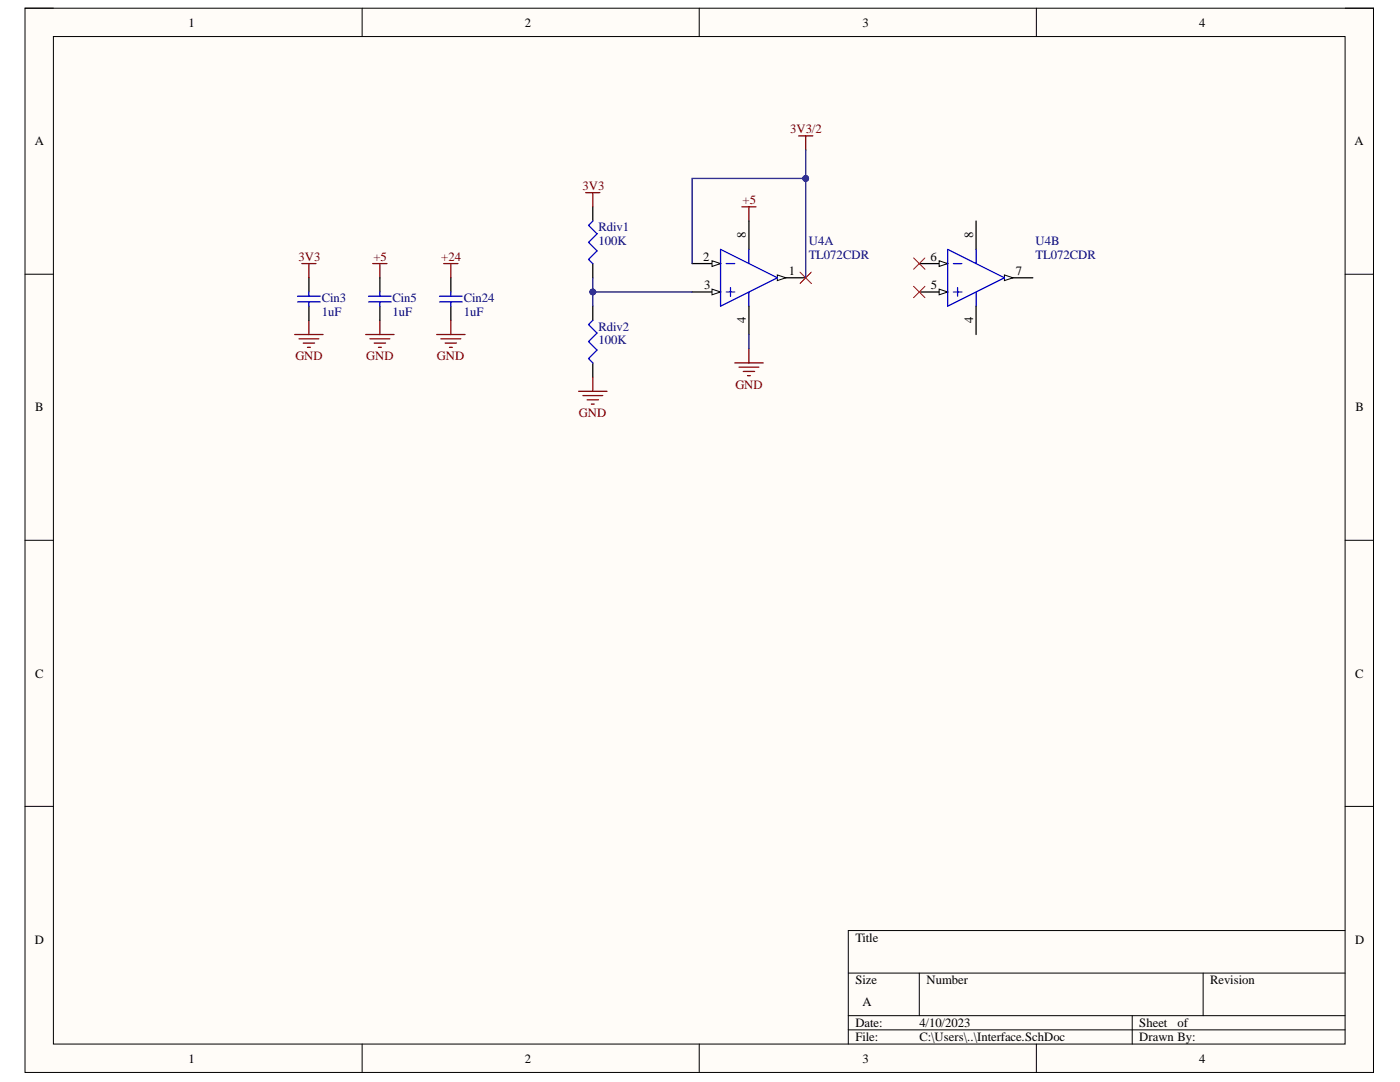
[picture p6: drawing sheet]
<svg xmlns="http://www.w3.org/2000/svg" width="279mm" height="216mm" viewBox="0 0 279 216" stroke-linecap="round" stroke-linejoin="round" font-family="sans-serif">
<path d="M5 1.6h269.1v212.4h-269.1z" fill-rule="evenodd" fill="#fffcf8"/>
<path d="M5 1.6h269.1v212.4h-269.1z" fill="none" stroke="#000" stroke-width=".2"/>
<path d="M10.7 7.3h257.7v201h-257.7z" fill-rule="evenodd" fill="#fffcf8"/>
<g fill="none" stroke="#000" stroke-width=".2">
<path d="M5 1.6h5.7M10.7 7.3h257.7v201h-257.7zM72.3 1.6v5.7M139.6 1.6v5.7M206.8 1.6v5.7M268.4 1.6h5.7v5.7M5 54.7h5.7M268.4 54.7h5.7M5 107.8h5.7M268.4 107.8h5.7M5 160.9h5.7M268.4 160.9h5.7"/>
<path d="M169.3 194.2h99.1M183.5 194.2v8.5M240.1 194.2v8.5M268.4 185.7h-99.1v22.6M72.3 208.3v5.7M139.6 208.3v5.7M169.3 202.7h99.1M169.3 205.5h99.1M206.8 208.3v5.7M226 202.7v5.6M274.1 208.3v5.7"/>
</g>
<g fill="none" stroke="#800000" stroke-width=".25">
<path d="M116.9 38.4h2.8M118.3 38.4v2.9M159.4 27.1h2.8M160.8 27.1v2.8M60.2 52.6h2.9M61.6 52.6v2.8M74.4 52.6h2.8M75.8 52.6v2.8M148.1 41.3h2.8M149.5 41.3v2.8M58.8 66.8h5.7M59.7 67.6h3.9"/>
<path d="M60.5 68.5h2.3M61.4 69.3h.5M61.6 63.9v2.9M73 66.8h5.6M73.8 67.6h4M74.7 68.5h2.2M75.5 69.3h.6M75.8 63.9v2.9M115.5 78.1h5.6M116.3 78.9h4M117.2 79.8h2.2M118.3 75.2v2.9"/>
<path d="M146.6 72.4h5.7M147.5 73.3h4M148.3 74.1h2.3M149.2 75h.5M149.5 69.6v2.8M118 80.6h.6"/>
</g>
<path d="M61.6 55.4v2.9M75.8 55.4v2.9M118.3 41.3v2.8M118.3 52.6v2.8M155.1 55.4h5.7M61.6 61.1v2.8M75.8 61.1v2.8M118.3 61.1v2.8M118.3 72.4v2.8" fill="none" stroke="#000" stroke-width=".25"/>
<path d="M59.4 59.1h4.5M61.6 58.3v.8M73.5 59.1h4.6M75.8 58.3v.8M118.3 44.1l-.8 .9 1.7 1.7-1.7 1.7 1.7 1.6-1.7 1.7 .8 .9M59.4 60.2h4.5M61.6 60.2v.9M73.5 60.2h4.6M75.8 60.2v.9M118.3 63.9l-.8 .9 1.7 1.7-1.7 1.7 1.7 1.7-1.7 1.7 .8 .8" fill="none" stroke="#00f" stroke-width=".25"/>
<path d="M155.1 54.9l1.7 .5-1.7 .6z" fill="#f8fcff"/>
<path d="M155.1 54.9l1.7 .5-1.7 .6z" fill="none" stroke="#000" stroke-width=".2"/>
<path d="M138.1 52.6h5.7" fill="none" stroke="#000" stroke-width=".25"/>
<path d="M142.1 52l1.7 .6-1.7 .6z" fill="#f8fcff"/>
<path d="M142.1 52l1.7 .6-1.7 .6z" fill="none" stroke="#000" stroke-width=".2"/>
<path d="M138.1 58.3h5.7" fill="none" stroke="#000" stroke-width=".25"/>
<path d="M142.1 57.7l1.7 .6-1.7 .5z" fill="#f8fcff"/>
<path d="M142.1 57.7l1.7 .6-1.7 .5z" fill="none" stroke="#000" stroke-width=".2"/>
<path d="M143.8 49.8l11.3 5.6-11.3 5.7zM144.9 52.6h1.7M144.9 58.3h1.7M145.8 57.4v1.7M149.5 49.8v2.8M149.5 58.3v2.8" fill="none" stroke="#00f" stroke-width=".25"/>
<path d="M149.5 44.1v5.7M183.5 58.3h5.6M149.5 61.1v5.7" fill="none" stroke="#000" stroke-width=".25"/>
<path d="M187.4 57.7l1.7 .6-1.7 .5z" fill="#f8fcff"/>
<path d="M187.4 57.7l1.7 .6-1.7 .5z" fill="none" stroke="#000" stroke-width=".2"/>
<path d="M183.5 52.6h5.6" fill="none" stroke="#000" stroke-width=".25"/>
<path d="M187.4 52l1.7 .6-1.7 .6z" fill="#f8fcff"/>
<path d="M187.4 52l1.7 .6-1.7 .6z" fill="none" stroke="#000" stroke-width=".2"/>
<path d="M200.5 55.4h5.6" fill="none" stroke="#000" stroke-width=".25"/>
<path d="M200.5 54.9l1.7 .5-1.7 .6z" fill="#f8fcff"/>
<path d="M200.5 54.9l1.7 .5-1.7 .6z" fill="none" stroke="#000" stroke-width=".2"/>
<path d="M189.1 49.8l11.4 5.6-11.4 5.7zM190.3 52.6h1.7M190.3 58.3h1.7M191.1 57.4v1.7M194.8 49.8v2.8M194.8 58.3v2.8" fill="none" stroke="#00f" stroke-width=".25"/>
<path d="M194.8 44.1v5.7M194.8 61.1v5.7" fill="none" stroke="#000" stroke-width=".25"/>
<path d="M159.7 54.3l2.2 2.3M161.9 54.3l-2.2 2.3M182.3 51.5l2.3 2.2M182.3 57.1l2.3 2.3M184.6 51.5l-2.3 2.2M184.6 57.1l-2.3 2.3" fill="none" stroke="#f00" stroke-width=".2"/>
<path d="M138.1 52.6v-17h22.7v19.8M149.5 66.8v2.8" fill="none" stroke="#000080" stroke-width=".25"/>
<circle cx="160.8" cy="35.6" r=".57" fill="#000080"/>
<circle cx="160.8" cy="35.6" r=".57" fill="none" stroke="#000080" stroke-width=".2"/>
<path d="M160.8 29.9v5.7" fill="none" stroke="#000080" stroke-width=".25"/>
<circle cx="160.8" cy="35.6" r=".57" fill="#000080"/>
<circle cx="160.8" cy="35.6" r=".57" fill="none" stroke="#000080" stroke-width=".2"/>
<path d="M118.3 55.4v2.9h19.8" fill="none" stroke="#000080" stroke-width=".25"/>
<circle cx="118.3" cy="58.3" r=".57" fill="#000080"/>
<circle cx="118.3" cy="58.3" r=".57" fill="none" stroke="#000080" stroke-width=".2"/>
<path d="M118.3 58.3v2.8" fill="none" stroke="#000080" stroke-width=".25"/>
<circle cx="118.3" cy="58.3" r=".57" fill="#000080"/>
<circle cx="118.3" cy="58.3" r=".57" fill="none" stroke="#000080" stroke-width=".2"/>
<path d="M90 55.4v2.9M90 61.1v2.8" fill="none" stroke="#000" stroke-width=".25"/>
<path d="M87.7 59.1h4.5M90 58.3v.8M87.7 60.2h4.5M90 60.2v.9" fill="none" stroke="#00f" stroke-width=".25"/>
<path d="M88.6 52.6h2.8M90 52.6v2.8M87.1 66.8h5.7M88 67.6h4M88.8 68.5h2.3M89.7 69.3h.6M90 63.9v2.9" fill="none" stroke="#800000" stroke-width=".25"/>
<g font-size="2.5">
<text x="37.6" y="5.3">1</text>
<text x="104.7" y="5.3">2</text>
<text x="172.1" y="5.3">3</text>
<text x="239.3" y="5.3">4</text>
<text x="6.9" y="29">A</text>
<text x="270.3" y="29">A</text>
<text x="148.9" y="47.5" transform="rotate(-90 148.9 47.5)">8</text>
<text x="194.2" y="47.5" transform="rotate(-90 194.2 47.5)">8</text>
<text x="140.3" y="52">2</text>
<text x="185.7" y="52">6</text>
<text x="140.5" y="57.7">3</text>
<text x="157.4" y="54.9">1</text>
<text x="185.8" y="57.7">5</text>
<text x="202.8" y="54.9">7</text>
<text x="148.9" y="64.5" transform="rotate(-90 148.9 64.5)">4</text>
<text x="194.2" y="64.5" transform="rotate(-90 194.2 64.5)">4</text>
<text x="7" y="82.1">B</text>
<text x="270.5" y="82.1">B</text>
<text x="7" y="135.2">C</text>
<text x="270.4" y="135.2">C</text>
<text x="6.9" y="188.3">D</text>
<text x="170.7" y="188">Title</text>
<text x="270.4" y="188.3">D</text>
<text x="170.7" y="196.4">Size</text>
<text x="184.9" y="196.4">Number</text>
<text x="241.5" y="196.4">Revision</text>
<text x="172.1" y="200.7">A</text>
<text x="170.7" y="204.9">Date:</text>
<text x="170.7" y="207.7">File:</text>
<text x="183.5" y="204.9">4/10/2023</text>
<text x="183.5" y="207.7">C:\Users\..\Interface.SchDoc</text>
<text x="227.4" y="204.9">Sheet</text>
<text x="227.4" y="207.7">Drawn By:</text>
<text x="235" y="204.9">of</text>
<text x="37.6" y="212.1">1</text>
<text x="104.7" y="212.1">2</text>
<text x="172.1" y="212.1">3</text>
<text x="239.3" y="212.1">4</text>
</g>
<g font-size="2.5" fill="#800000">
<text x="157.7" y="26.5">3V3/2</text>
<text x="116.2" y="37.9">3V3</text>
<text x="148.2" y="40.8">+5</text>
<text x="59.6" y="52">3V3</text>
<text x="74.5" y="52">+5</text>
<text x="88.1" y="52">+24</text>
<text x="59" y="71.9">GND</text>
<text x="73.1" y="71.9">GND</text>
<text x="87.2" y="71.9">GND</text>
<text x="146.8" y="77.5">GND</text>
<text x="115.5" y="83.2">GND</text>
</g>
<g font-size="2.5" fill="#000080">
<text x="119.4" y="46.1">Rdiv1</text>
<text x="119.4" y="49">100K</text>
<text x="161.4" y="49">U4A</text>
<text x="161.4" y="51.7">TL072CDR</text>
<text x="206.7" y="49">U4B</text>
<text x="206.7" y="51.7">TL072CDR</text>
<text x="64.2" y="60.3">Cin3</text>
<text x="64.2" y="63.1">1uF</text>
<text x="78.3" y="60.3">Cin5</text>
<text x="78.3" y="63.1">1uF</text>
<text x="92.5" y="60.3">Cin24</text>
<text x="92.5" y="63.1">1uF</text>
<text x="119.4" y="65.9">Rdiv2</text>
<text x="119.4" y="68.7">100K</text>
</g>
</svg>
